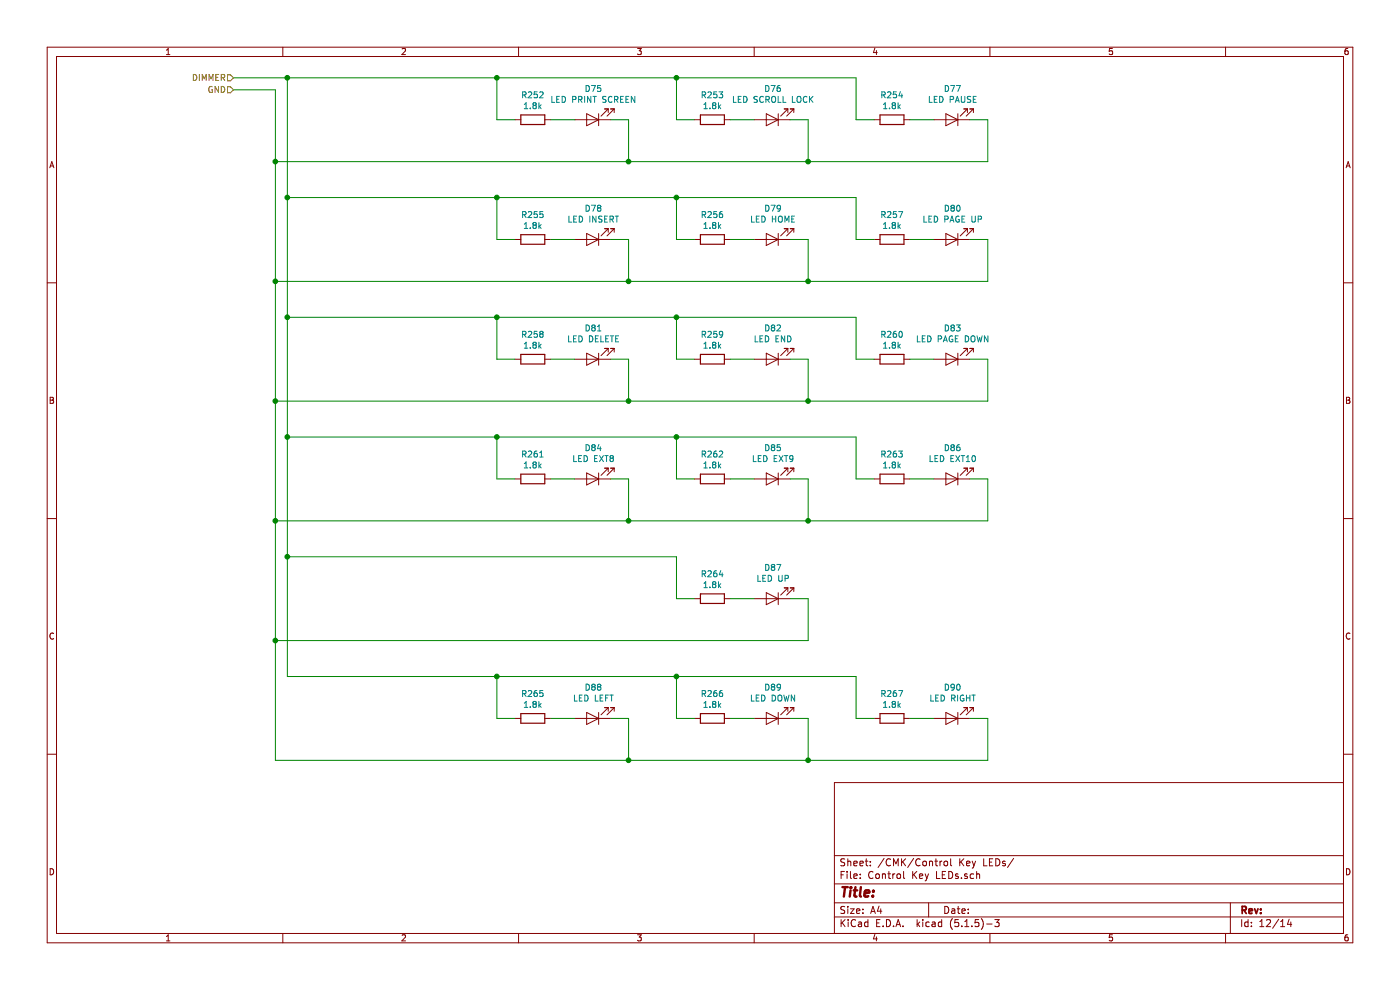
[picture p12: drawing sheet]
EESchema Schematic File Version 4
EELAYER 30 0
EELAYER END
$Descr A4 11693 8268
encoding utf-8
Sheet 12 14
Title ""
Date ""
Rev ""
Comp ""
Comment1 ""
Comment2 ""
Comment3 ""
Comment4 ""
$EndDescr
Text HLabel 1950 750  0    50   Input ~ 0
GND
$Comp
L Device:R R?
U 1 1
P 4450 1000
AR Path="/5E8C7194/60C027BD/60A99E1E" Ref="R?"  Part="1" 
AR Path="/5E8C755A/5ED32275/60A99E1E" Ref="R?"  Part="1" 
AR Path="/5E8C755A/5FA6DC21/60A99E1E" Ref="R?"  Part="1" 
AR Path="/5E8C8F52/5E95E7AA/60A99E1E" Ref="R?"  Part="1" 
AR Path="/5E8C8F52/5EFD9CB6/60A99E1E" Ref="R?"  Part="1" 
AR Path="/5E8C79BD/6064AD87/60A99E1E" Ref="R?"  Part="1" 
AR Path="/5E8C77AE/5FECF693/60A99E1E" Ref="R?"  Part="1" 
AR Path="/5E8C79BD/60A725E0/60A99E1E" Ref="R?"  Part="1" 
AR Path="/5E8C7194/5ECE602B/60A99E1E" Ref="R252"  Part="1" 
F 0 "R252" V 4243 1000 50  0000 C CNN
F 1 "1.8k" V 4334 1000 50  0000 C CNN
F 2 "Resistor_SMD:R_1206_3216Metric_Pad1.42x1.75mm_HandSolder" V 4380 1000 50  0001 C CNN
F 3 "~" H 4450 1000 50  0001 C CNN
	1    4450 1000
	0    1    1    0   
$EndComp
$Comp
L Device:LED D?
U 1 1
P 4950 1000
AR Path="/5E8C7194/60C027BD/60A99E24" Ref="D?"  Part="1" 
AR Path="/5E8C755A/5ED32275/60A99E24" Ref="D?"  Part="1" 
AR Path="/5E8C755A/5FA6DC21/60A99E24" Ref="D?"  Part="1" 
AR Path="/5E8C8F52/5E95E7AA/60A99E24" Ref="D?"  Part="1" 
AR Path="/5E8C8F52/5EFD9CB6/60A99E24" Ref="D?"  Part="1" 
AR Path="/5E8C77AE/5FECF693/60A99E24" Ref="D?"  Part="1" 
AR Path="/5E8C79BD/6064AD87/60A99E24" Ref="D?"  Part="1" 
AR Path="/5E8C79BD/60A725E0/60A99E24" Ref="D?"  Part="1" 
AR Path="/5E8C7194/5ECE602B/60A99E24" Ref="D75"  Part="1" 
F 0 "D75" H 4943 745 50  0000 C CNN
F 1 "LED PRINT SCREEN" H 4943 836 50  0000 C CNN
F 2 "LED_SMD:LED_1206_3216Metric_ReverseMount_Hole1.8x2.4mm" H 4950 1000 50  0001 C CNN
F 3 "~" H 4950 1000 50  0001 C CNN
	1    4950 1000
	-1   0    0    1   
$EndComp
Wire Wire Line
	4600 1000 4800 1000
Wire Wire Line
	5100 1000 5250 1000
Wire Wire Line
	4300 1000 4150 1000
Wire Wire Line
	4150 1000 4150 650 
Wire Wire Line
	5250 1000 5250 1350
$Comp
L Device:R R?
U 1 1
P 5950 1000
AR Path="/5E8C7194/60C027BD/60A99E2F" Ref="R?"  Part="1" 
AR Path="/5E8C755A/5ED32275/60A99E2F" Ref="R?"  Part="1" 
AR Path="/5E8C755A/5FA6DC21/60A99E2F" Ref="R?"  Part="1" 
AR Path="/5E8C8F52/5E95E7AA/60A99E2F" Ref="R?"  Part="1" 
AR Path="/5E8C8F52/5EFD9CB6/60A99E2F" Ref="R?"  Part="1" 
AR Path="/5E8C79BD/6064AD87/60A99E2F" Ref="R?"  Part="1" 
AR Path="/5E8C77AE/5FECF693/60A99E2F" Ref="R?"  Part="1" 
AR Path="/5E8C79BD/60A725E0/60A99E2F" Ref="R?"  Part="1" 
AR Path="/5E8C7194/5ECE602B/60A99E2F" Ref="R253"  Part="1" 
F 0 "R253" V 5743 1000 50  0000 C CNN
F 1 "1.8k" V 5834 1000 50  0000 C CNN
F 2 "Resistor_SMD:R_1206_3216Metric_Pad1.42x1.75mm_HandSolder" V 5880 1000 50  0001 C CNN
F 3 "~" H 5950 1000 50  0001 C CNN
	1    5950 1000
	0    1    1    0   
$EndComp
$Comp
L Device:LED D?
U 1 1
P 6450 1000
AR Path="/5E8C7194/60C027BD/60A99E35" Ref="D?"  Part="1" 
AR Path="/5E8C755A/5ED32275/60A99E35" Ref="D?"  Part="1" 
AR Path="/5E8C755A/5FA6DC21/60A99E35" Ref="D?"  Part="1" 
AR Path="/5E8C8F52/5E95E7AA/60A99E35" Ref="D?"  Part="1" 
AR Path="/5E8C8F52/5EFD9CB6/60A99E35" Ref="D?"  Part="1" 
AR Path="/5E8C77AE/5FECF693/60A99E35" Ref="D?"  Part="1" 
AR Path="/5E8C79BD/6064AD87/60A99E35" Ref="D?"  Part="1" 
AR Path="/5E8C79BD/60A725E0/60A99E35" Ref="D?"  Part="1" 
AR Path="/5E8C7194/5ECE602B/60A99E35" Ref="D76"  Part="1" 
F 0 "D76" H 6443 745 50  0000 C CNN
F 1 "LED SCROLL LOCK" H 6443 836 50  0000 C CNN
F 2 "LED_SMD:LED_1206_3216Metric_ReverseMount_Hole1.8x2.4mm" H 6450 1000 50  0001 C CNN
F 3 "~" H 6450 1000 50  0001 C CNN
	1    6450 1000
	-1   0    0    1   
$EndComp
Wire Wire Line
	6100 1000 6300 1000
Wire Wire Line
	6600 1000 6750 1000
Wire Wire Line
	5800 1000 5650 1000
Wire Wire Line
	5650 1000 5650 650 
Wire Wire Line
	6750 1000 6750 1350
$Comp
L Device:R R?
U 1 1
P 7450 1000
AR Path="/5E8C7194/60C027BD/60A99E40" Ref="R?"  Part="1" 
AR Path="/5E8C755A/5ED32275/60A99E40" Ref="R?"  Part="1" 
AR Path="/5E8C755A/5FA6DC21/60A99E40" Ref="R?"  Part="1" 
AR Path="/5E8C8F52/5E95E7AA/60A99E40" Ref="R?"  Part="1" 
AR Path="/5E8C8F52/5EFD9CB6/60A99E40" Ref="R?"  Part="1" 
AR Path="/5E8C79BD/6064AD87/60A99E40" Ref="R?"  Part="1" 
AR Path="/5E8C77AE/5FECF693/60A99E40" Ref="R?"  Part="1" 
AR Path="/5E8C79BD/60A725E0/60A99E40" Ref="R?"  Part="1" 
AR Path="/5E8C7194/5ECE602B/60A99E40" Ref="R254"  Part="1" 
F 0 "R254" V 7243 1000 50  0000 C CNN
F 1 "1.8k" V 7334 1000 50  0000 C CNN
F 2 "Resistor_SMD:R_1206_3216Metric_Pad1.42x1.75mm_HandSolder" V 7380 1000 50  0001 C CNN
F 3 "~" H 7450 1000 50  0001 C CNN
	1    7450 1000
	0    1    1    0   
$EndComp
$Comp
L Device:LED D?
U 1 1
P 7950 1000
AR Path="/5E8C7194/60C027BD/60A99E46" Ref="D?"  Part="1" 
AR Path="/5E8C755A/5ED32275/60A99E46" Ref="D?"  Part="1" 
AR Path="/5E8C755A/5FA6DC21/60A99E46" Ref="D?"  Part="1" 
AR Path="/5E8C8F52/5E95E7AA/60A99E46" Ref="D?"  Part="1" 
AR Path="/5E8C8F52/5EFD9CB6/60A99E46" Ref="D?"  Part="1" 
AR Path="/5E8C77AE/5FECF693/60A99E46" Ref="D?"  Part="1" 
AR Path="/5E8C79BD/6064AD87/60A99E46" Ref="D?"  Part="1" 
AR Path="/5E8C79BD/60A725E0/60A99E46" Ref="D?"  Part="1" 
AR Path="/5E8C7194/5ECE602B/60A99E46" Ref="D77"  Part="1" 
F 0 "D77" H 7943 745 50  0000 C CNN
F 1 "LED PAUSE" H 7943 836 50  0000 C CNN
F 2 "LED_SMD:LED_1206_3216Metric_ReverseMount_Hole1.8x2.4mm" H 7950 1000 50  0001 C CNN
F 3 "~" H 7950 1000 50  0001 C CNN
	1    7950 1000
	-1   0    0    1   
$EndComp
Wire Wire Line
	7600 1000 7800 1000
Wire Wire Line
	8100 1000 8250 1000
Wire Wire Line
	7300 1000 7150 1000
Wire Wire Line
	7150 1000 7150 650 
Wire Wire Line
	8250 1000 8250 1350
$Comp
L Device:R R?
U 1 1
P 4450 2000
AR Path="/5E8C7194/60C027BD/60A99E62" Ref="R?"  Part="1" 
AR Path="/5E8C755A/5ED32275/60A99E62" Ref="R?"  Part="1" 
AR Path="/5E8C755A/5FA6DC21/60A99E62" Ref="R?"  Part="1" 
AR Path="/5E8C8F52/5E95E7AA/60A99E62" Ref="R?"  Part="1" 
AR Path="/5E8C8F52/5EFD9CB6/60A99E62" Ref="R?"  Part="1" 
AR Path="/5E8C79BD/6064AD87/60A99E62" Ref="R?"  Part="1" 
AR Path="/5E8C77AE/5FECF693/60A99E62" Ref="R?"  Part="1" 
AR Path="/5E8C79BD/60A725E0/60A99E62" Ref="R?"  Part="1" 
AR Path="/5E8C7194/5ECE602B/60A99E62" Ref="R255"  Part="1" 
F 0 "R255" V 4243 2000 50  0000 C CNN
F 1 "1.8k" V 4334 2000 50  0000 C CNN
F 2 "Resistor_SMD:R_1206_3216Metric_Pad1.42x1.75mm_HandSolder" V 4380 2000 50  0001 C CNN
F 3 "~" H 4450 2000 50  0001 C CNN
	1    4450 2000
	0    1    1    0   
$EndComp
$Comp
L Device:LED D?
U 1 1
P 4950 2000
AR Path="/5E8C7194/60C027BD/60A99E68" Ref="D?"  Part="1" 
AR Path="/5E8C755A/5ED32275/60A99E68" Ref="D?"  Part="1" 
AR Path="/5E8C755A/5FA6DC21/60A99E68" Ref="D?"  Part="1" 
AR Path="/5E8C8F52/5E95E7AA/60A99E68" Ref="D?"  Part="1" 
AR Path="/5E8C8F52/5EFD9CB6/60A99E68" Ref="D?"  Part="1" 
AR Path="/5E8C77AE/5FECF693/60A99E68" Ref="D?"  Part="1" 
AR Path="/5E8C79BD/6064AD87/60A99E68" Ref="D?"  Part="1" 
AR Path="/5E8C79BD/60A725E0/60A99E68" Ref="D?"  Part="1" 
AR Path="/5E8C7194/5ECE602B/60A99E68" Ref="D78"  Part="1" 
F 0 "D78" H 4943 1745 50  0000 C CNN
F 1 "LED INSERT" H 4943 1836 50  0000 C CNN
F 2 "LED_SMD:LED_1206_3216Metric_ReverseMount_Hole1.8x2.4mm" H 4950 2000 50  0001 C CNN
F 3 "~" H 4950 2000 50  0001 C CNN
	1    4950 2000
	-1   0    0    1   
$EndComp
Wire Wire Line
	4600 2000 4800 2000
Wire Wire Line
	5100 2000 5250 2000
Wire Wire Line
	4300 2000 4150 2000
Wire Wire Line
	4150 2000 4150 1650
Wire Wire Line
	5250 2000 5250 2350
$Comp
L Device:R R?
U 1 1
P 5950 2000
AR Path="/5E8C7194/60C027BD/60A99E73" Ref="R?"  Part="1" 
AR Path="/5E8C755A/5ED32275/60A99E73" Ref="R?"  Part="1" 
AR Path="/5E8C755A/5FA6DC21/60A99E73" Ref="R?"  Part="1" 
AR Path="/5E8C8F52/5E95E7AA/60A99E73" Ref="R?"  Part="1" 
AR Path="/5E8C8F52/5EFD9CB6/60A99E73" Ref="R?"  Part="1" 
AR Path="/5E8C79BD/6064AD87/60A99E73" Ref="R?"  Part="1" 
AR Path="/5E8C77AE/5FECF693/60A99E73" Ref="R?"  Part="1" 
AR Path="/5E8C79BD/60A725E0/60A99E73" Ref="R?"  Part="1" 
AR Path="/5E8C7194/5ECE602B/60A99E73" Ref="R256"  Part="1" 
F 0 "R256" V 5743 2000 50  0000 C CNN
F 1 "1.8k" V 5834 2000 50  0000 C CNN
F 2 "Resistor_SMD:R_1206_3216Metric_Pad1.42x1.75mm_HandSolder" V 5880 2000 50  0001 C CNN
F 3 "~" H 5950 2000 50  0001 C CNN
	1    5950 2000
	0    1    1    0   
$EndComp
$Comp
L Device:LED D?
U 1 1
P 6450 2000
AR Path="/5E8C7194/60C027BD/60A99E79" Ref="D?"  Part="1" 
AR Path="/5E8C755A/5ED32275/60A99E79" Ref="D?"  Part="1" 
AR Path="/5E8C755A/5FA6DC21/60A99E79" Ref="D?"  Part="1" 
AR Path="/5E8C8F52/5E95E7AA/60A99E79" Ref="D?"  Part="1" 
AR Path="/5E8C8F52/5EFD9CB6/60A99E79" Ref="D?"  Part="1" 
AR Path="/5E8C77AE/5FECF693/60A99E79" Ref="D?"  Part="1" 
AR Path="/5E8C79BD/6064AD87/60A99E79" Ref="D?"  Part="1" 
AR Path="/5E8C79BD/60A725E0/60A99E79" Ref="D?"  Part="1" 
AR Path="/5E8C7194/5ECE602B/60A99E79" Ref="D79"  Part="1" 
F 0 "D79" H 6443 1745 50  0000 C CNN
F 1 "LED HOME" H 6443 1836 50  0000 C CNN
F 2 "LED_SMD:LED_1206_3216Metric_ReverseMount_Hole1.8x2.4mm" H 6450 2000 50  0001 C CNN
F 3 "~" H 6450 2000 50  0001 C CNN
	1    6450 2000
	-1   0    0    1   
$EndComp
Wire Wire Line
	6100 2000 6300 2000
Wire Wire Line
	6600 2000 6750 2000
Wire Wire Line
	5800 2000 5650 2000
Wire Wire Line
	5650 2000 5650 1650
Wire Wire Line
	6750 2000 6750 2350
$Comp
L Device:R R?
U 1 1
P 7450 2000
AR Path="/5E8C7194/60C027BD/60A99E84" Ref="R?"  Part="1" 
AR Path="/5E8C755A/5ED32275/60A99E84" Ref="R?"  Part="1" 
AR Path="/5E8C755A/5FA6DC21/60A99E84" Ref="R?"  Part="1" 
AR Path="/5E8C8F52/5E95E7AA/60A99E84" Ref="R?"  Part="1" 
AR Path="/5E8C8F52/5EFD9CB6/60A99E84" Ref="R?"  Part="1" 
AR Path="/5E8C79BD/6064AD87/60A99E84" Ref="R?"  Part="1" 
AR Path="/5E8C77AE/5FECF693/60A99E84" Ref="R?"  Part="1" 
AR Path="/5E8C79BD/60A725E0/60A99E84" Ref="R?"  Part="1" 
AR Path="/5E8C7194/5ECE602B/60A99E84" Ref="R257"  Part="1" 
F 0 "R257" V 7243 2000 50  0000 C CNN
F 1 "1.8k" V 7334 2000 50  0000 C CNN
F 2 "Resistor_SMD:R_1206_3216Metric_Pad1.42x1.75mm_HandSolder" V 7380 2000 50  0001 C CNN
F 3 "~" H 7450 2000 50  0001 C CNN
	1    7450 2000
	0    1    1    0   
$EndComp
$Comp
L Device:LED D?
U 1 1
P 7950 2000
AR Path="/5E8C7194/60C027BD/60A99E8A" Ref="D?"  Part="1" 
AR Path="/5E8C755A/5ED32275/60A99E8A" Ref="D?"  Part="1" 
AR Path="/5E8C755A/5FA6DC21/60A99E8A" Ref="D?"  Part="1" 
AR Path="/5E8C8F52/5E95E7AA/60A99E8A" Ref="D?"  Part="1" 
AR Path="/5E8C8F52/5EFD9CB6/60A99E8A" Ref="D?"  Part="1" 
AR Path="/5E8C77AE/5FECF693/60A99E8A" Ref="D?"  Part="1" 
AR Path="/5E8C79BD/6064AD87/60A99E8A" Ref="D?"  Part="1" 
AR Path="/5E8C79BD/60A725E0/60A99E8A" Ref="D?"  Part="1" 
AR Path="/5E8C7194/5ECE602B/60A99E8A" Ref="D80"  Part="1" 
F 0 "D80" H 7943 1745 50  0000 C CNN
F 1 "LED PAGE UP" H 7943 1836 50  0000 C CNN
F 2 "LED_SMD:LED_1206_3216Metric_ReverseMount_Hole1.8x2.4mm" H 7950 2000 50  0001 C CNN
F 3 "~" H 7950 2000 50  0001 C CNN
	1    7950 2000
	-1   0    0    1   
$EndComp
Wire Wire Line
	7600 2000 7800 2000
Wire Wire Line
	8100 2000 8250 2000
Wire Wire Line
	7300 2000 7150 2000
Wire Wire Line
	7150 2000 7150 1650
Wire Wire Line
	8250 2000 8250 2350
$Comp
L Device:R R?
U 1 1
P 7450 3000
AR Path="/5E8C7194/60C027BD/60A99EA6" Ref="R?"  Part="1" 
AR Path="/5E8C755A/5ED32275/60A99EA6" Ref="R?"  Part="1" 
AR Path="/5E8C755A/5FA6DC21/60A99EA6" Ref="R?"  Part="1" 
AR Path="/5E8C8F52/5E95E7AA/60A99EA6" Ref="R?"  Part="1" 
AR Path="/5E8C8F52/5EFD9CB6/60A99EA6" Ref="R?"  Part="1" 
AR Path="/5E8C79BD/6064AD87/60A99EA6" Ref="R?"  Part="1" 
AR Path="/5E8C77AE/5FECF693/60A99EA6" Ref="R?"  Part="1" 
AR Path="/5E8C79BD/60A725E0/60A99EA6" Ref="R?"  Part="1" 
AR Path="/5E8C7194/5ECE602B/60A99EA6" Ref="R260"  Part="1" 
F 0 "R260" V 7243 3000 50  0000 C CNN
F 1 "1.8k" V 7334 3000 50  0000 C CNN
F 2 "Resistor_SMD:R_1206_3216Metric_Pad1.42x1.75mm_HandSolder" V 7380 3000 50  0001 C CNN
F 3 "~" H 7450 3000 50  0001 C CNN
	1    7450 3000
	0    1    1    0   
$EndComp
$Comp
L Device:LED D?
U 1 1
P 7950 3000
AR Path="/5E8C7194/60C027BD/60A99EAC" Ref="D?"  Part="1" 
AR Path="/5E8C755A/5ED32275/60A99EAC" Ref="D?"  Part="1" 
AR Path="/5E8C755A/5FA6DC21/60A99EAC" Ref="D?"  Part="1" 
AR Path="/5E8C8F52/5E95E7AA/60A99EAC" Ref="D?"  Part="1" 
AR Path="/5E8C8F52/5EFD9CB6/60A99EAC" Ref="D?"  Part="1" 
AR Path="/5E8C77AE/5FECF693/60A99EAC" Ref="D?"  Part="1" 
AR Path="/5E8C79BD/6064AD87/60A99EAC" Ref="D?"  Part="1" 
AR Path="/5E8C79BD/60A725E0/60A99EAC" Ref="D?"  Part="1" 
AR Path="/5E8C7194/5ECE602B/60A99EAC" Ref="D83"  Part="1" 
F 0 "D83" H 7943 2745 50  0000 C CNN
F 1 "LED PAGE DOWN" H 7943 2836 50  0000 C CNN
F 2 "LED_SMD:LED_1206_3216Metric_ReverseMount_Hole1.8x2.4mm" H 7950 3000 50  0001 C CNN
F 3 "~" H 7950 3000 50  0001 C CNN
	1    7950 3000
	-1   0    0    1   
$EndComp
Wire Wire Line
	7600 3000 7800 3000
Wire Wire Line
	8100 3000 8250 3000
Wire Wire Line
	7300 3000 7150 3000
Wire Wire Line
	7150 3000 7150 2650
Wire Wire Line
	8250 3000 8250 3350
$Comp
L Device:R R?
U 1 1
P 5950 5000
AR Path="/5E8C7194/60C027BD/60A99ED9" Ref="R?"  Part="1" 
AR Path="/5E8C755A/5ED32275/60A99ED9" Ref="R?"  Part="1" 
AR Path="/5E8C755A/5FA6DC21/60A99ED9" Ref="R?"  Part="1" 
AR Path="/5E8C8F52/5E95E7AA/60A99ED9" Ref="R?"  Part="1" 
AR Path="/5E8C8F52/5EFD9CB6/60A99ED9" Ref="R?"  Part="1" 
AR Path="/5E8C79BD/6064AD87/60A99ED9" Ref="R?"  Part="1" 
AR Path="/5E8C77AE/5FECF693/60A99ED9" Ref="R?"  Part="1" 
AR Path="/5E8C79BD/60A725E0/60A99ED9" Ref="R?"  Part="1" 
AR Path="/5E8C7194/5ECE602B/60A99ED9" Ref="R264"  Part="1" 
F 0 "R264" V 5743 5000 50  0000 C CNN
F 1 "1.8k" V 5834 5000 50  0000 C CNN
F 2 "Resistor_SMD:R_1206_3216Metric_Pad1.42x1.75mm_HandSolder" V 5880 5000 50  0001 C CNN
F 3 "~" H 5950 5000 50  0001 C CNN
	1    5950 5000
	0    1    1    0   
$EndComp
$Comp
L Device:LED D?
U 1 1
P 6450 5000
AR Path="/5E8C7194/60C027BD/60A99EDF" Ref="D?"  Part="1" 
AR Path="/5E8C755A/5ED32275/60A99EDF" Ref="D?"  Part="1" 
AR Path="/5E8C755A/5FA6DC21/60A99EDF" Ref="D?"  Part="1" 
AR Path="/5E8C8F52/5E95E7AA/60A99EDF" Ref="D?"  Part="1" 
AR Path="/5E8C8F52/5EFD9CB6/60A99EDF" Ref="D?"  Part="1" 
AR Path="/5E8C77AE/5FECF693/60A99EDF" Ref="D?"  Part="1" 
AR Path="/5E8C79BD/6064AD87/60A99EDF" Ref="D?"  Part="1" 
AR Path="/5E8C79BD/60A725E0/60A99EDF" Ref="D?"  Part="1" 
AR Path="/5E8C7194/5ECE602B/60A99EDF" Ref="D87"  Part="1" 
F 0 "D87" H 6443 4745 50  0000 C CNN
F 1 "LED UP" H 6443 4836 50  0000 C CNN
F 2 "LED_SMD:LED_1206_3216Metric_ReverseMount_Hole1.8x2.4mm" H 6450 5000 50  0001 C CNN
F 3 "~" H 6450 5000 50  0001 C CNN
	1    6450 5000
	-1   0    0    1   
$EndComp
Wire Wire Line
	6100 5000 6300 5000
Wire Wire Line
	6600 5000 6750 5000
Wire Wire Line
	5800 5000 5650 5000
Wire Wire Line
	5650 5000 5650 4650
Wire Wire Line
	1950 750  2300 750 
Connection ~ 6750 1350
Wire Wire Line
	6750 1350 5250 1350
Wire Wire Line
	8250 1350 6750 1350
Connection ~ 6750 2350
Wire Wire Line
	6750 2350 5250 2350
Wire Wire Line
	8250 2350 6750 2350
Connection ~ 5650 650 
Wire Wire Line
	5650 650  4150 650 
Wire Wire Line
	7150 650  5650 650 
Connection ~ 5650 1650
Wire Wire Line
	5650 1650 4150 1650
Wire Wire Line
	7150 1650 5650 1650
Wire Wire Line
	2400 650  2400 1650
Wire Wire Line
	2300 750  2300 1350
Wire Wire Line
	4150 650  2400 650 
Connection ~ 4150 650 
Connection ~ 2400 650 
Wire Wire Line
	5250 1350 2300 1350
Connection ~ 5250 1350
Connection ~ 2300 1350
Wire Wire Line
	2300 1350 2300 2350
Wire Wire Line
	4150 1650 2400 1650
Connection ~ 4150 1650
Connection ~ 2400 1650
Wire Wire Line
	2400 1650 2400 2650
Wire Wire Line
	5250 2350 2300 2350
Connection ~ 5250 2350
Connection ~ 2300 2350
Wire Wire Line
	2300 2350 2300 3350
Connection ~ 2400 2650
Wire Wire Line
	8250 3350 6750 3350
Connection ~ 2300 3350
Connection ~ 2400 4650
Wire Wire Line
	2400 4650 2400 5650
Connection ~ 2300 5350
Wire Wire Line
	2300 5350 2300 6350
$Comp
L Device:R R?
U 1 1
P 5950 3000
AR Path="/5E8C7194/60C027BD/60A99F21" Ref="R?"  Part="1" 
AR Path="/5E8C755A/5ED32275/60A99F21" Ref="R?"  Part="1" 
AR Path="/5E8C755A/5FA6DC21/60A99F21" Ref="R?"  Part="1" 
AR Path="/5E8C8F52/5E95E7AA/60A99F21" Ref="R?"  Part="1" 
AR Path="/5E8C8F52/5EFD9CB6/60A99F21" Ref="R?"  Part="1" 
AR Path="/5E8C79BD/6064AD87/60A99F21" Ref="R?"  Part="1" 
AR Path="/5E8C77AE/5FECF693/60A99F21" Ref="R?"  Part="1" 
AR Path="/5E8C79BD/60A725E0/60A99F21" Ref="R?"  Part="1" 
AR Path="/5E8C7194/5ECE602B/60A99F21" Ref="R259"  Part="1" 
F 0 "R259" V 5743 3000 50  0000 C CNN
F 1 "1.8k" V 5834 3000 50  0000 C CNN
F 2 "Resistor_SMD:R_1206_3216Metric_Pad1.42x1.75mm_HandSolder" V 5880 3000 50  0001 C CNN
F 3 "~" H 5950 3000 50  0001 C CNN
	1    5950 3000
	0    1    1    0   
$EndComp
$Comp
L Device:LED D?
U 1 1
P 6450 3000
AR Path="/5E8C7194/60C027BD/60A99F27" Ref="D?"  Part="1" 
AR Path="/5E8C755A/5ED32275/60A99F27" Ref="D?"  Part="1" 
AR Path="/5E8C755A/5FA6DC21/60A99F27" Ref="D?"  Part="1" 
AR Path="/5E8C8F52/5E95E7AA/60A99F27" Ref="D?"  Part="1" 
AR Path="/5E8C8F52/5EFD9CB6/60A99F27" Ref="D?"  Part="1" 
AR Path="/5E8C77AE/5FECF693/60A99F27" Ref="D?"  Part="1" 
AR Path="/5E8C79BD/6064AD87/60A99F27" Ref="D?"  Part="1" 
AR Path="/5E8C79BD/60A725E0/60A99F27" Ref="D?"  Part="1" 
AR Path="/5E8C7194/5ECE602B/60A99F27" Ref="D82"  Part="1" 
F 0 "D82" H 6443 2745 50  0000 C CNN
F 1 "LED END" H 6443 2836 50  0000 C CNN
F 2 "LED_SMD:LED_1206_3216Metric_ReverseMount_Hole1.8x2.4mm" H 6450 3000 50  0001 C CNN
F 3 "~" H 6450 3000 50  0001 C CNN
	1    6450 3000
	-1   0    0    1   
$EndComp
Wire Wire Line
	6100 3000 6300 3000
Wire Wire Line
	6600 3000 6750 3000
Wire Wire Line
	5650 3000 5650 2650
Wire Wire Line
	6750 3000 6750 3350
Connection ~ 6750 3350
Wire Wire Line
	6750 3350 5250 3350
Connection ~ 5650 2650
Wire Wire Line
	5650 2650 4150 2650
Wire Wire Line
	5650 2650 7150 2650
Wire Wire Line
	5650 3000 5800 3000
$Comp
L Device:R R?
U 1 1
P 5950 6000
AR Path="/5E8C7194/60C027BD/60A99F4C" Ref="R?"  Part="1" 
AR Path="/5E8C755A/5ED32275/60A99F4C" Ref="R?"  Part="1" 
AR Path="/5E8C755A/5FA6DC21/60A99F4C" Ref="R?"  Part="1" 
AR Path="/5E8C8F52/5E95E7AA/60A99F4C" Ref="R?"  Part="1" 
AR Path="/5E8C8F52/5EFD9CB6/60A99F4C" Ref="R?"  Part="1" 
AR Path="/5E8C79BD/6064AD87/60A99F4C" Ref="R?"  Part="1" 
AR Path="/5E8C77AE/5FECF693/60A99F4C" Ref="R?"  Part="1" 
AR Path="/5E8C79BD/60A725E0/60A99F4C" Ref="R?"  Part="1" 
AR Path="/5E8C7194/5ECE602B/60A99F4C" Ref="R266"  Part="1" 
F 0 "R266" V 5743 6000 50  0000 C CNN
F 1 "1.8k" V 5834 6000 50  0000 C CNN
F 2 "Resistor_SMD:R_1206_3216Metric_Pad1.42x1.75mm_HandSolder" V 5880 6000 50  0001 C CNN
F 3 "~" H 5950 6000 50  0001 C CNN
	1    5950 6000
	0    1    1    0   
$EndComp
$Comp
L Device:LED D?
U 1 1
P 6450 6000
AR Path="/5E8C7194/60C027BD/60A99F52" Ref="D?"  Part="1" 
AR Path="/5E8C755A/5ED32275/60A99F52" Ref="D?"  Part="1" 
AR Path="/5E8C755A/5FA6DC21/60A99F52" Ref="D?"  Part="1" 
AR Path="/5E8C8F52/5E95E7AA/60A99F52" Ref="D?"  Part="1" 
AR Path="/5E8C8F52/5EFD9CB6/60A99F52" Ref="D?"  Part="1" 
AR Path="/5E8C77AE/5FECF693/60A99F52" Ref="D?"  Part="1" 
AR Path="/5E8C79BD/6064AD87/60A99F52" Ref="D?"  Part="1" 
AR Path="/5E8C79BD/60A725E0/60A99F52" Ref="D?"  Part="1" 
AR Path="/5E8C7194/5ECE602B/60A99F52" Ref="D89"  Part="1" 
F 0 "D89" H 6443 5745 50  0000 C CNN
F 1 "LED DOWN" H 6443 5836 50  0000 C CNN
F 2 "LED_SMD:LED_1206_3216Metric_ReverseMount_Hole1.8x2.4mm" H 6450 6000 50  0001 C CNN
F 3 "~" H 6450 6000 50  0001 C CNN
	1    6450 6000
	-1   0    0    1   
$EndComp
Wire Wire Line
	6100 6000 6300 6000
Wire Wire Line
	6600 6000 6750 6000
Wire Wire Line
	5800 6000 5650 6000
Wire Wire Line
	5650 6000 5650 5650
Wire Wire Line
	6750 6000 6750 6350
$Comp
L Device:R R?
U 1 1
P 7450 6000
AR Path="/5E8C7194/60C027BD/60A99F5D" Ref="R?"  Part="1" 
AR Path="/5E8C755A/5ED32275/60A99F5D" Ref="R?"  Part="1" 
AR Path="/5E8C755A/5FA6DC21/60A99F5D" Ref="R?"  Part="1" 
AR Path="/5E8C8F52/5E95E7AA/60A99F5D" Ref="R?"  Part="1" 
AR Path="/5E8C8F52/5EFD9CB6/60A99F5D" Ref="R?"  Part="1" 
AR Path="/5E8C79BD/6064AD87/60A99F5D" Ref="R?"  Part="1" 
AR Path="/5E8C77AE/5FECF693/60A99F5D" Ref="R?"  Part="1" 
AR Path="/5E8C79BD/60A725E0/60A99F5D" Ref="R?"  Part="1" 
AR Path="/5E8C7194/5ECE602B/60A99F5D" Ref="R267"  Part="1" 
F 0 "R267" V 7243 6000 50  0000 C CNN
F 1 "1.8k" V 7334 6000 50  0000 C CNN
F 2 "Resistor_SMD:R_1206_3216Metric_Pad1.42x1.75mm_HandSolder" V 7380 6000 50  0001 C CNN
F 3 "~" H 7450 6000 50  0001 C CNN
	1    7450 6000
	0    1    1    0   
$EndComp
$Comp
L Device:LED D?
U 1 1
P 7950 6000
AR Path="/5E8C7194/60C027BD/60A99F63" Ref="D?"  Part="1" 
AR Path="/5E8C755A/5ED32275/60A99F63" Ref="D?"  Part="1" 
AR Path="/5E8C755A/5FA6DC21/60A99F63" Ref="D?"  Part="1" 
AR Path="/5E8C8F52/5E95E7AA/60A99F63" Ref="D?"  Part="1" 
AR Path="/5E8C8F52/5EFD9CB6/60A99F63" Ref="D?"  Part="1" 
AR Path="/5E8C77AE/5FECF693/60A99F63" Ref="D?"  Part="1" 
AR Path="/5E8C79BD/6064AD87/60A99F63" Ref="D?"  Part="1" 
AR Path="/5E8C79BD/60A725E0/60A99F63" Ref="D?"  Part="1" 
AR Path="/5E8C7194/5ECE602B/60A99F63" Ref="D90"  Part="1" 
F 0 "D90" H 7943 5745 50  0000 C CNN
F 1 "LED RIGHT" H 7943 5836 50  0000 C CNN
F 2 "LED_SMD:LED_1206_3216Metric_ReverseMount_Hole1.8x2.4mm" H 7950 6000 50  0001 C CNN
F 3 "~" H 7950 6000 50  0001 C CNN
	1    7950 6000
	-1   0    0    1   
$EndComp
Wire Wire Line
	7600 6000 7800 6000
Wire Wire Line
	8100 6000 8250 6000
Wire Wire Line
	7300 6000 7150 6000
Wire Wire Line
	7150 6000 7150 5650
Wire Wire Line
	8250 6000 8250 6350
Connection ~ 6750 6350
Wire Wire Line
	8250 6350 6750 6350
Wire Wire Line
	7150 5650 5650 5650
Wire Wire Line
	5650 5650 4150 5650
Connection ~ 5650 5650
$Comp
L Device:LED D?
U 1 1
P 4950 6000
AR Path="/5E8C7194/60C027BD/60A99F8E" Ref="D?"  Part="1" 
AR Path="/5E8C755A/5ED32275/60A99F8E" Ref="D?"  Part="1" 
AR Path="/5E8C755A/5FA6DC21/60A99F8E" Ref="D?"  Part="1" 
AR Path="/5E8C8F52/5E95E7AA/60A99F8E" Ref="D?"  Part="1" 
AR Path="/5E8C8F52/5EFD9CB6/60A99F8E" Ref="D?"  Part="1" 
AR Path="/5E8C77AE/5FECF693/60A99F8E" Ref="D?"  Part="1" 
AR Path="/5E8C79BD/6064AD87/60A99F8E" Ref="D?"  Part="1" 
AR Path="/5E8C79BD/60A725E0/60A99F8E" Ref="D?"  Part="1" 
AR Path="/5E8C7194/5ECE602B/60A99F8E" Ref="D88"  Part="1" 
F 0 "D88" H 4943 5745 50  0000 C CNN
F 1 "LED LEFT" H 4943 5836 50  0000 C CNN
F 2 "LED_SMD:LED_1206_3216Metric_ReverseMount_Hole1.8x2.4mm" H 4950 6000 50  0001 C CNN
F 3 "~" H 4950 6000 50  0001 C CNN
	1    4950 6000
	-1   0    0    1   
$EndComp
Wire Wire Line
	4600 6000 4800 6000
Wire Wire Line
	5100 6000 5250 6000
Wire Wire Line
	4300 6000 4150 6000
Wire Wire Line
	4150 6000 4150 5650
Wire Wire Line
	5250 6000 5250 6350
Connection ~ 4150 5650
Wire Wire Line
	4150 5650 2400 5650
Connection ~ 5250 6350
Wire Wire Line
	5250 6350 6750 6350
$Comp
L Device:R R?
U 1 1
P 4450 3000
AR Path="/5E8C7194/60C027BD/60A99F9D" Ref="R?"  Part="1" 
AR Path="/5E8C755A/5ED32275/60A99F9D" Ref="R?"  Part="1" 
AR Path="/5E8C755A/5FA6DC21/60A99F9D" Ref="R?"  Part="1" 
AR Path="/5E8C8F52/5E95E7AA/60A99F9D" Ref="R?"  Part="1" 
AR Path="/5E8C8F52/5EFD9CB6/60A99F9D" Ref="R?"  Part="1" 
AR Path="/5E8C79BD/6064AD87/60A99F9D" Ref="R?"  Part="1" 
AR Path="/5E8C77AE/5FECF693/60A99F9D" Ref="R?"  Part="1" 
AR Path="/5E8C79BD/60A725E0/60A99F9D" Ref="R?"  Part="1" 
AR Path="/5E8C7194/5ECE602B/60A99F9D" Ref="R258"  Part="1" 
F 0 "R258" V 4243 3000 50  0000 C CNN
F 1 "1.8k" V 4334 3000 50  0000 C CNN
F 2 "Resistor_SMD:R_1206_3216Metric_Pad1.42x1.75mm_HandSolder" V 4380 3000 50  0001 C CNN
F 3 "~" H 4450 3000 50  0001 C CNN
	1    4450 3000
	0    1    1    0   
$EndComp
$Comp
L Device:LED D?
U 1 1
P 4950 3000
AR Path="/5E8C7194/60C027BD/60A99FA3" Ref="D?"  Part="1" 
AR Path="/5E8C755A/5ED32275/60A99FA3" Ref="D?"  Part="1" 
AR Path="/5E8C755A/5FA6DC21/60A99FA3" Ref="D?"  Part="1" 
AR Path="/5E8C8F52/5E95E7AA/60A99FA3" Ref="D?"  Part="1" 
AR Path="/5E8C8F52/5EFD9CB6/60A99FA3" Ref="D?"  Part="1" 
AR Path="/5E8C77AE/5FECF693/60A99FA3" Ref="D?"  Part="1" 
AR Path="/5E8C79BD/6064AD87/60A99FA3" Ref="D?"  Part="1" 
AR Path="/5E8C79BD/60A725E0/60A99FA3" Ref="D?"  Part="1" 
AR Path="/5E8C7194/5ECE602B/60A99FA3" Ref="D81"  Part="1" 
F 0 "D81" H 4943 2745 50  0000 C CNN
F 1 "LED DELETE" H 4943 2836 50  0000 C CNN
F 2 "LED_SMD:LED_1206_3216Metric_ReverseMount_Hole1.8x2.4mm" H 4950 3000 50  0001 C CNN
F 3 "~" H 4950 3000 50  0001 C CNN
	1    4950 3000
	-1   0    0    1   
$EndComp
Wire Wire Line
	4600 3000 4800 3000
Wire Wire Line
	5100 3000 5250 3000
Wire Wire Line
	4300 3000 4150 3000
Wire Wire Line
	4150 3000 4150 2650
Wire Wire Line
	5250 3000 5250 3350
Wire Wire Line
	2400 650  1950 650 
Wire Wire Line
	2400 2650 2400 3650
Wire Wire Line
	2300 3350 2300 4350
$Comp
L Device:R R?
U 1 1
P 5950 4000
AR Path="/5E8C7194/60C027BD/60A99FB1" Ref="R?"  Part="1" 
AR Path="/5E8C755A/5ED32275/60A99FB1" Ref="R?"  Part="1" 
AR Path="/5E8C755A/5FA6DC21/60A99FB1" Ref="R?"  Part="1" 
AR Path="/5E8C8F52/5E95E7AA/60A99FB1" Ref="R?"  Part="1" 
AR Path="/5E8C8F52/5EFD9CB6/60A99FB1" Ref="R?"  Part="1" 
AR Path="/5E8C79BD/6064AD87/60A99FB1" Ref="R?"  Part="1" 
AR Path="/5E8C77AE/5FECF693/60A99FB1" Ref="R?"  Part="1" 
AR Path="/5E8C79BD/60A725E0/60A99FB1" Ref="R?"  Part="1" 
AR Path="/5E8C7194/5ECE602B/60A99FB1" Ref="R262"  Part="1" 
F 0 "R262" V 5743 4000 50  0000 C CNN
F 1 "1.8k" V 5834 4000 50  0000 C CNN
F 2 "Resistor_SMD:R_1206_3216Metric_Pad1.42x1.75mm_HandSolder" V 5880 4000 50  0001 C CNN
F 3 "~" H 5950 4000 50  0001 C CNN
	1    5950 4000
	0    1    1    0   
$EndComp
$Comp
L Device:LED D?
U 1 1
P 6450 4000
AR Path="/5E8C7194/60C027BD/60A99FB7" Ref="D?"  Part="1" 
AR Path="/5E8C755A/5ED32275/60A99FB7" Ref="D?"  Part="1" 
AR Path="/5E8C755A/5FA6DC21/60A99FB7" Ref="D?"  Part="1" 
AR Path="/5E8C8F52/5E95E7AA/60A99FB7" Ref="D?"  Part="1" 
AR Path="/5E8C8F52/5EFD9CB6/60A99FB7" Ref="D?"  Part="1" 
AR Path="/5E8C77AE/5FECF693/60A99FB7" Ref="D?"  Part="1" 
AR Path="/5E8C79BD/6064AD87/60A99FB7" Ref="D?"  Part="1" 
AR Path="/5E8C79BD/60A725E0/60A99FB7" Ref="D?"  Part="1" 
AR Path="/5E8C7194/5ECE602B/60A99FB7" Ref="D85"  Part="1" 
F 0 "D85" H 6443 3745 50  0000 C CNN
F 1 "LED EXT9" H 6443 3836 50  0000 C CNN
F 2 "LED_SMD:LED_1206_3216Metric_ReverseMount_Hole1.8x2.4mm" H 6450 4000 50  0001 C CNN
F 3 "~" H 6450 4000 50  0001 C CNN
	1    6450 4000
	-1   0    0    1   
$EndComp
Wire Wire Line
	6100 4000 6300 4000
Wire Wire Line
	6600 4000 6750 4000
Wire Wire Line
	5800 4000 5650 4000
Wire Wire Line
	5650 4000 5650 3650
Wire Wire Line
	6750 4000 6750 4350
$Comp
L Device:R R?
U 1 1
P 7450 4000
AR Path="/5E8C7194/60C027BD/60A99FC2" Ref="R?"  Part="1" 
AR Path="/5E8C755A/5ED32275/60A99FC2" Ref="R?"  Part="1" 
AR Path="/5E8C755A/5FA6DC21/60A99FC2" Ref="R?"  Part="1" 
AR Path="/5E8C8F52/5E95E7AA/60A99FC2" Ref="R?"  Part="1" 
AR Path="/5E8C8F52/5EFD9CB6/60A99FC2" Ref="R?"  Part="1" 
AR Path="/5E8C79BD/6064AD87/60A99FC2" Ref="R?"  Part="1" 
AR Path="/5E8C77AE/5FECF693/60A99FC2" Ref="R?"  Part="1" 
AR Path="/5E8C79BD/60A725E0/60A99FC2" Ref="R?"  Part="1" 
AR Path="/5E8C7194/5ECE602B/60A99FC2" Ref="R263"  Part="1" 
F 0 "R263" V 7243 4000 50  0000 C CNN
F 1 "1.8k" V 7334 4000 50  0000 C CNN
F 2 "Resistor_SMD:R_1206_3216Metric_Pad1.42x1.75mm_HandSolder" V 7380 4000 50  0001 C CNN
F 3 "~" H 7450 4000 50  0001 C CNN
	1    7450 4000
	0    1    1    0   
$EndComp
$Comp
L Device:LED D?
U 1 1
P 7950 4000
AR Path="/5E8C7194/60C027BD/60A99FC8" Ref="D?"  Part="1" 
AR Path="/5E8C755A/5ED32275/60A99FC8" Ref="D?"  Part="1" 
AR Path="/5E8C755A/5FA6DC21/60A99FC8" Ref="D?"  Part="1" 
AR Path="/5E8C8F52/5E95E7AA/60A99FC8" Ref="D?"  Part="1" 
AR Path="/5E8C8F52/5EFD9CB6/60A99FC8" Ref="D?"  Part="1" 
AR Path="/5E8C77AE/5FECF693/60A99FC8" Ref="D?"  Part="1" 
AR Path="/5E8C79BD/6064AD87/60A99FC8" Ref="D?"  Part="1" 
AR Path="/5E8C79BD/60A725E0/60A99FC8" Ref="D?"  Part="1" 
AR Path="/5E8C7194/5ECE602B/60A99FC8" Ref="D86"  Part="1" 
F 0 "D86" H 7943 3745 50  0000 C CNN
F 1 "LED EXT10" H 7943 3836 50  0000 C CNN
F 2 "LED_SMD:LED_1206_3216Metric_ReverseMount_Hole1.8x2.4mm" H 7950 4000 50  0001 C CNN
F 3 "~" H 7950 4000 50  0001 C CNN
	1    7950 4000
	-1   0    0    1   
$EndComp
Wire Wire Line
	7600 4000 7800 4000
Wire Wire Line
	8100 4000 8250 4000
Wire Wire Line
	7300 4000 7150 4000
Wire Wire Line
	7150 4000 7150 3650
Wire Wire Line
	8250 4000 8250 4350
Connection ~ 6750 4350
Wire Wire Line
	8250 4350 6750 4350
Wire Wire Line
	7150 3650 5650 3650
Wire Wire Line
	5650 3650 4150 3650
Connection ~ 5650 3650
$Comp
L Device:R R?
U 1 1
P 4450 4000
AR Path="/5E8C7194/60C027BD/60A99FED" Ref="R?"  Part="1" 
AR Path="/5E8C755A/5ED32275/60A99FED" Ref="R?"  Part="1" 
AR Path="/5E8C755A/5FA6DC21/60A99FED" Ref="R?"  Part="1" 
AR Path="/5E8C8F52/5E95E7AA/60A99FED" Ref="R?"  Part="1" 
AR Path="/5E8C8F52/5EFD9CB6/60A99FED" Ref="R?"  Part="1" 
AR Path="/5E8C79BD/6064AD87/60A99FED" Ref="R?"  Part="1" 
AR Path="/5E8C77AE/5FECF693/60A99FED" Ref="R?"  Part="1" 
AR Path="/5E8C79BD/60A725E0/60A99FED" Ref="R?"  Part="1" 
AR Path="/5E8C7194/5ECE602B/60A99FED" Ref="R261"  Part="1" 
F 0 "R261" V 4243 4000 50  0000 C CNN
F 1 "1.8k" V 4334 4000 50  0000 C CNN
F 2 "Resistor_SMD:R_1206_3216Metric_Pad1.42x1.75mm_HandSolder" V 4380 4000 50  0001 C CNN
F 3 "~" H 4450 4000 50  0001 C CNN
	1    4450 4000
	0    1    1    0   
$EndComp
$Comp
L Device:LED D?
U 1 1
P 4950 4000
AR Path="/5E8C7194/60C027BD/60A99FF3" Ref="D?"  Part="1" 
AR Path="/5E8C755A/5ED32275/60A99FF3" Ref="D?"  Part="1" 
AR Path="/5E8C755A/5FA6DC21/60A99FF3" Ref="D?"  Part="1" 
AR Path="/5E8C8F52/5E95E7AA/60A99FF3" Ref="D?"  Part="1" 
AR Path="/5E8C8F52/5EFD9CB6/60A99FF3" Ref="D?"  Part="1" 
AR Path="/5E8C77AE/5FECF693/60A99FF3" Ref="D?"  Part="1" 
AR Path="/5E8C79BD/6064AD87/60A99FF3" Ref="D?"  Part="1" 
AR Path="/5E8C79BD/60A725E0/60A99FF3" Ref="D?"  Part="1" 
AR Path="/5E8C7194/5ECE602B/60A99FF3" Ref="D84"  Part="1" 
F 0 "D84" H 4943 3745 50  0000 C CNN
F 1 "LED EXT8" H 4943 3836 50  0000 C CNN
F 2 "LED_SMD:LED_1206_3216Metric_ReverseMount_Hole1.8x2.4mm" H 4950 4000 50  0001 C CNN
F 3 "~" H 4950 4000 50  0001 C CNN
	1    4950 4000
	-1   0    0    1   
$EndComp
Wire Wire Line
	4600 4000 4800 4000
Wire Wire Line
	5100 4000 5250 4000
Wire Wire Line
	4300 4000 4150 4000
Wire Wire Line
	4150 4000 4150 3650
Wire Wire Line
	5250 4000 5250 4350
Wire Wire Line
	5250 4350 6750 4350
Wire Wire Line
	4150 3650 2400 3650
Connection ~ 4150 3650
Connection ~ 2400 3650
Wire Wire Line
	2400 3650 2400 4650
Wire Wire Line
	5250 4350 2300 4350
Connection ~ 5250 4350
Connection ~ 2300 4350
Wire Wire Line
	2300 4350 2300 5350
Wire Wire Line
	6750 5000 6750 5350
Wire Wire Line
	2300 6350 5250 6350
Wire Wire Line
	2400 4650 5650 4650
Wire Wire Line
	2300 5350 6750 5350
Connection ~ 4150 2650
Wire Wire Line
	4150 2650 2400 2650
Connection ~ 5250 3350
Wire Wire Line
	5250 3350 2300 3350
$Comp
L Device:R R?
U 1 1
P 4450 6000
AR Path="/5E8C7194/60C027BD/60A99F88" Ref="R?"  Part="1" 
AR Path="/5E8C755A/5ED32275/60A99F88" Ref="R?"  Part="1" 
AR Path="/5E8C755A/5FA6DC21/60A99F88" Ref="R?"  Part="1" 
AR Path="/5E8C8F52/5E95E7AA/60A99F88" Ref="R?"  Part="1" 
AR Path="/5E8C8F52/5EFD9CB6/60A99F88" Ref="R?"  Part="1" 
AR Path="/5E8C79BD/6064AD87/60A99F88" Ref="R?"  Part="1" 
AR Path="/5E8C77AE/5FECF693/60A99F88" Ref="R?"  Part="1" 
AR Path="/5E8C79BD/60A725E0/60A99F88" Ref="R?"  Part="1" 
AR Path="/5E8C7194/5ECE602B/60A99F88" Ref="R265"  Part="1" 
F 0 "R265" V 4243 6000 50  0000 C CNN
F 1 "1.8k" V 4334 6000 50  0000 C CNN
F 2 "Resistor_SMD:R_1206_3216Metric_Pad1.42x1.75mm_HandSolder" V 4380 6000 50  0001 C CNN
F 3 "~" H 4450 6000 50  0001 C CNN
	1    4450 6000
	0    1    1    0   
$EndComp
Text HLabel 1950 650  0    50   Input ~ 0
DIMMER
$EndSCHEMATC
